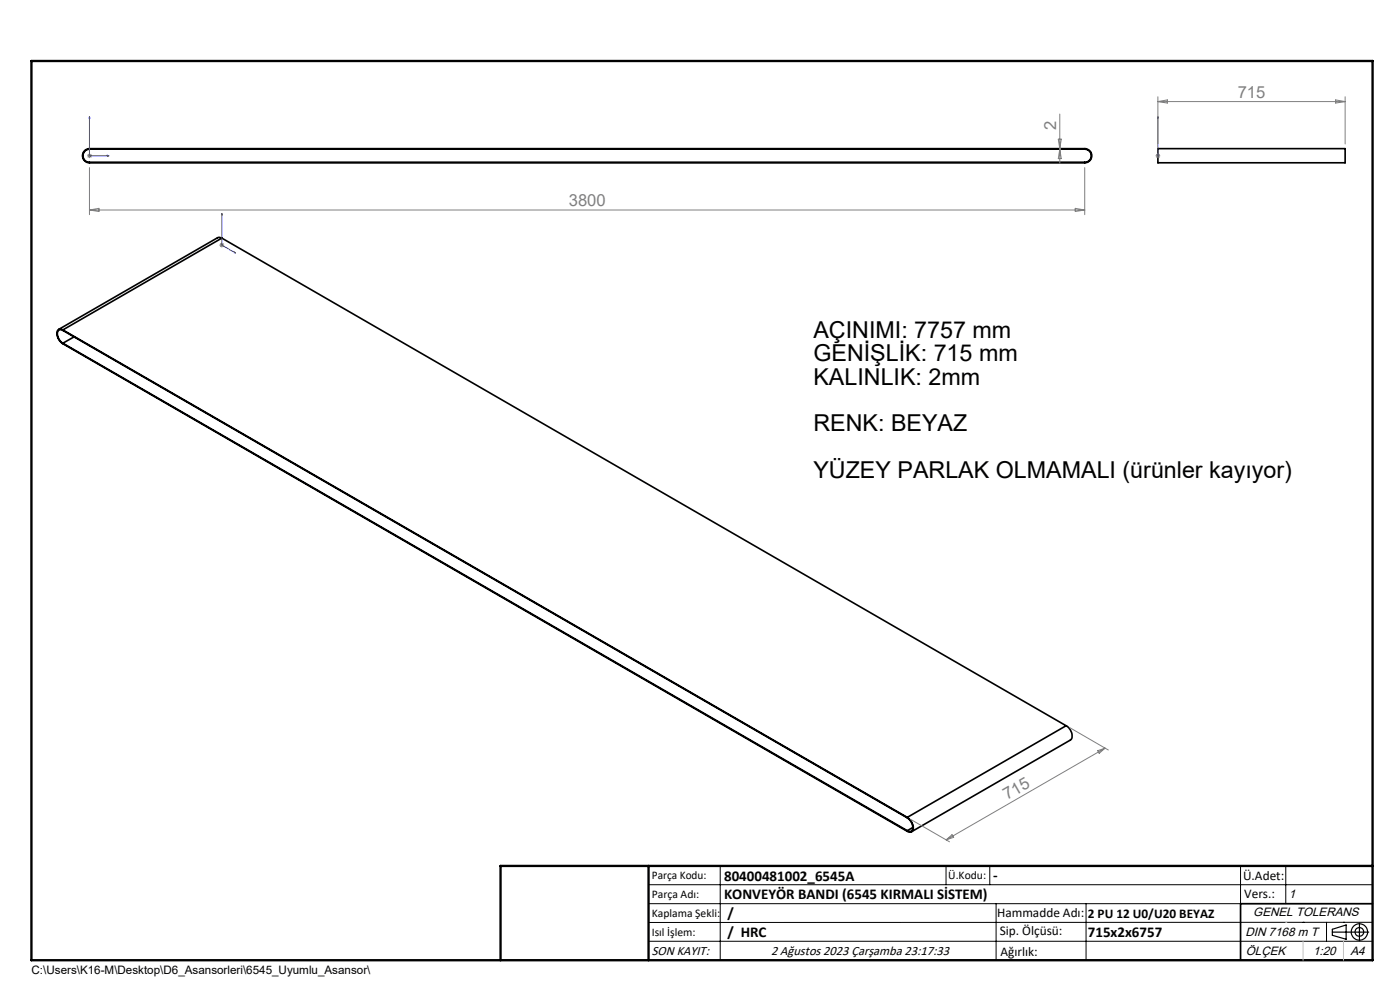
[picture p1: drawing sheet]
<svg xmlns="http://www.w3.org/2000/svg" width="297mm" height="210mm" viewBox="0 0 297 210" stroke-linecap="round" stroke-linejoin="round" font-family="sans-serif">
<g fill="none" stroke="#000" stroke-width=".35">
<path d="M17.8 32.1l.4-.3 .6-.3h211.3a1.5 1.5 0 0 1 1.5 1.5 1.5 1.5 0 0 1-1.5 1.5h-211.1a1.52 1.52 0 0 1-1.2-2.4zM18.1 32l.9-.4h211.1a1.39 1.39 0 0 1 1.4 1.4 1.39 1.39 0 0 1-1.4 1.4h-211.1a1.4 1.4 0 0 1-1.3-.9 1.4 1.4 0 0 1 .4-1.5zM245.6 31.5h39.8v3h-39.8zM47.1 50.5l-.6-.2-.4 .1-33.6 19.5M47.1 50.5l-33.8 19.5M47.1 50.5l179.1 103.4M13.3 72.8a2.12 2.12 0 0 1-.8-2.7l.3-.2 .5 .2 179.2 103.4a2.06 2.06 0 0 1 .9 2.8l-.5 .1-.4-.2M13.3 70a.81 .81 0 0 0-1 0 .81 .81 0 0 0-.2 1l.2 .7 .9 1.1 179.4 103.6a.83 .83 0 0 0 1-.1 .83 .83 0 0 0 .1-1l-.4-1.1-.8-.8M13.3 72.8l179.2 103.4M13.3 70l179.2 103.4M15.7 71.5l-2.4 1.3M226.2 153.9a2.14 2.14 0 0 1 .9 3l-33.7 19.5"/>
<path d="M226.2 153.9l-33.7 19.5M193.6 175.5l-1.1 .7M291.2 191.7h-28v12"/>
</g>
<g fill="none" stroke="#000" stroke-width=".25">
<path d="M282.6 197.7h7.8M282.6 197.1l3-.9v3l-3-.8zM288.4 195.8v3.8M106.2 203.7h185"/>
<circle cx="288.4" cy="197.7" r="1.74"/>
<circle cx="288.4" cy="197.7" r=".93"/>
</g>
<path d="M19 24.7l.1 .4h-.2zM19 24.7v8.3h4.1M22.8 32.9l.3 .1-.3 .2zM245.6 32.9v.3zM245.6 24.7v.4v-.4M245.6 33h.1M245.6 24.7v8.3M47.1 45.2v6.8l2.9 1.7M47.1 45.2v.4l-.1-.1zM49.7 53.4l.3 .3-.3-.1z" fill="none" stroke="#00f" stroke-width=".21"/>
<g fill="none" stroke="#808080" stroke-width=".21">
<path d="M18.5 33h1M18.6 32.7l.8 .7M19 32.6v.9M19 35.6v9.9M19.4 32.7l-.8 .7M224.5 29.5h.6l-.3 2zM224.8 24.2v10.4M224.8 31.6l.3 2h-.6zM230.1 35.6v9.9M245.1 33h1M245.3 32.7l.7 .7M245.6 32.6v.9"/>
<path d="M245.6 20.5v10M245.6 21.5h39.8M245.6 21.5l2.1-.3v.7zM246 32.7l-.7 .7M283.4 21.2l2 .3-2 .4zM285.4 20.5v10M19 44.5h211.1M19 44.5l2-.3v.7zM46.5 52h1.1M46.7 51.6l.7 .7M47.1 51.5v1M47.4 51.6l-.7 .7"/>
<path d="M228.1 44.2l2 .3-2 .4zM226.9 154.3l8.2 4.8M232.9 159.2l1.5-.5-1.2 1.1zM234.4 158.7l-33.7 19.4M193.2 173.8l8.2 4.8M200.7 178.1l1.3-1 .3 .5z"/>
</g>
<g fill="none" stroke="#000" stroke-width=".21">
<path d="M137.6 187.7h153.6M137.6 191.7h153.6M137.6 199.7h153.6M152.8 183.7v20M200.7 183.7v4M210 183.7v4M211.3 191.7v12M230.4 191.7v12M263.2 183.7v20M272.8 183.7v8M276.4 195.6h.1M281.4 195.6v4.1"/>
<path d="M285 195.6h.1M291.2 195.6l-153.6 .1"/>
</g>
<path d="M6.7 12.9h284.5v190.8h-284.5zM137.6 183.7v20M291.2 183.7h-185v20" fill="none" stroke="#000" stroke-width=".5"/>
<path d="M276.4 199.7v4M285 199.7v4" fill="none" stroke="#c0c0c0" stroke-width=".21"/>
<path d="M272.8 195.6h.1" fill="none" stroke="#c0c0c0" stroke-width=".25"/>
<g fill="#00f">
<path d="M49.7 53.4l.3 .3-.3-.1zM47.1 45.2v.4l-.1-.1z"/>
<path d="M22.8 32.9l.3 .1-.3 .2zM19 24.7l.1 .4h-.2z"/>
<path d="M245.6 32.9v.3zM245.6 24.7v.4z"/>
</g>
<g font-size="4.9">
<text x="172.6" y="71.7">AÇINIMI: 7757 mm</text>
<text x="172.6" y="76.7">GENİŞLİK: 715 mm</text>
<text x="172.6" y="81.6">KALINLIK: 2mm</text>
<text x="172.6" y="91.5">RENK: BEYAZ</text>
<text x="172.6" y="101.4">YÜZEY PARLAK OLMAMALI (ürünler kayıyor)</text>
</g>
<g font-size="3.5" fill="#808080">
<text x="262.6" y="20.7">715</text>
<text x="224.1" y="27.7" transform="rotate(-90 224.1 27.7)">2</text>
<text x="120.7" y="43.7">3800</text>
<text x="213.7" y="169.8" transform="rotate(-30 213.7 169.8)">715</text>
</g>
<g font-size="3.2">
<text x="153.6" y="186.8">80400481002_6545A</text>
<text x="153.6" y="190.8">KONVEYÖR BANDI (6545 KIRMALI SİSTEM)</text>
<text x="210.7" y="186.6">-</text>
<text x="154.3" y="194.8">/</text>
<text x="154.3" y="198.8">/ HRC</text>
<text x="230.8" y="198.7">715x2x6757</text>
</g>
<g font-size="2.8">
<text x="263.7" y="186.7">Ü.Adet:</text>
<text x="263.9" y="190.5">Vers.:</text>
<text x="211.5" y="194.5">Hammadde Adı:</text>
<text x="230.8" y="194.7">2 PU 12 U0/U20 BEYAZ</text>
<text x="138.3" y="202.6">SON KAYIT:</text>
<text x="163.6" y="202.6">2 Ağustos 2023 Çarşamba 23:17:33</text>
<text x="212.1" y="198.4">Sip. Ölçüsü:</text>
<text x="212.2" y="202.7">Ağırlık:</text>
</g>
<g font-size="2.6">
<text x="273.4" y="190.4">1</text>
<text x="265.9" y="194.4">GENEL TOLERANS</text>
<text x="264.2" y="198.5">DIN 7168 m T</text>
<text x="264.3" y="202.6">ÖLÇEK</text>
<text x="278.5" y="202.6">1:20</text>
<text x="286.5" y="202.6">A4</text>
</g>
<g font-size="2.5">
<text x="138.3" y="186.4">Parça Kodu:</text>
<text x="138.3" y="190.5">Parça Adı:</text>
<text x="201.2" y="186.5">Ü.Kodu:</text>
<text x="138.3" y="194.5">Kaplama Şekli:</text>
<text x="138.3" y="198.6">Isıl İşlem:</text>
<text x="6.7" y="206.7">C:\Users\K16-M\Desktop\D6_Asansorleri\6545_Uyumlu_Asansor\</text>
</g>
</svg>
